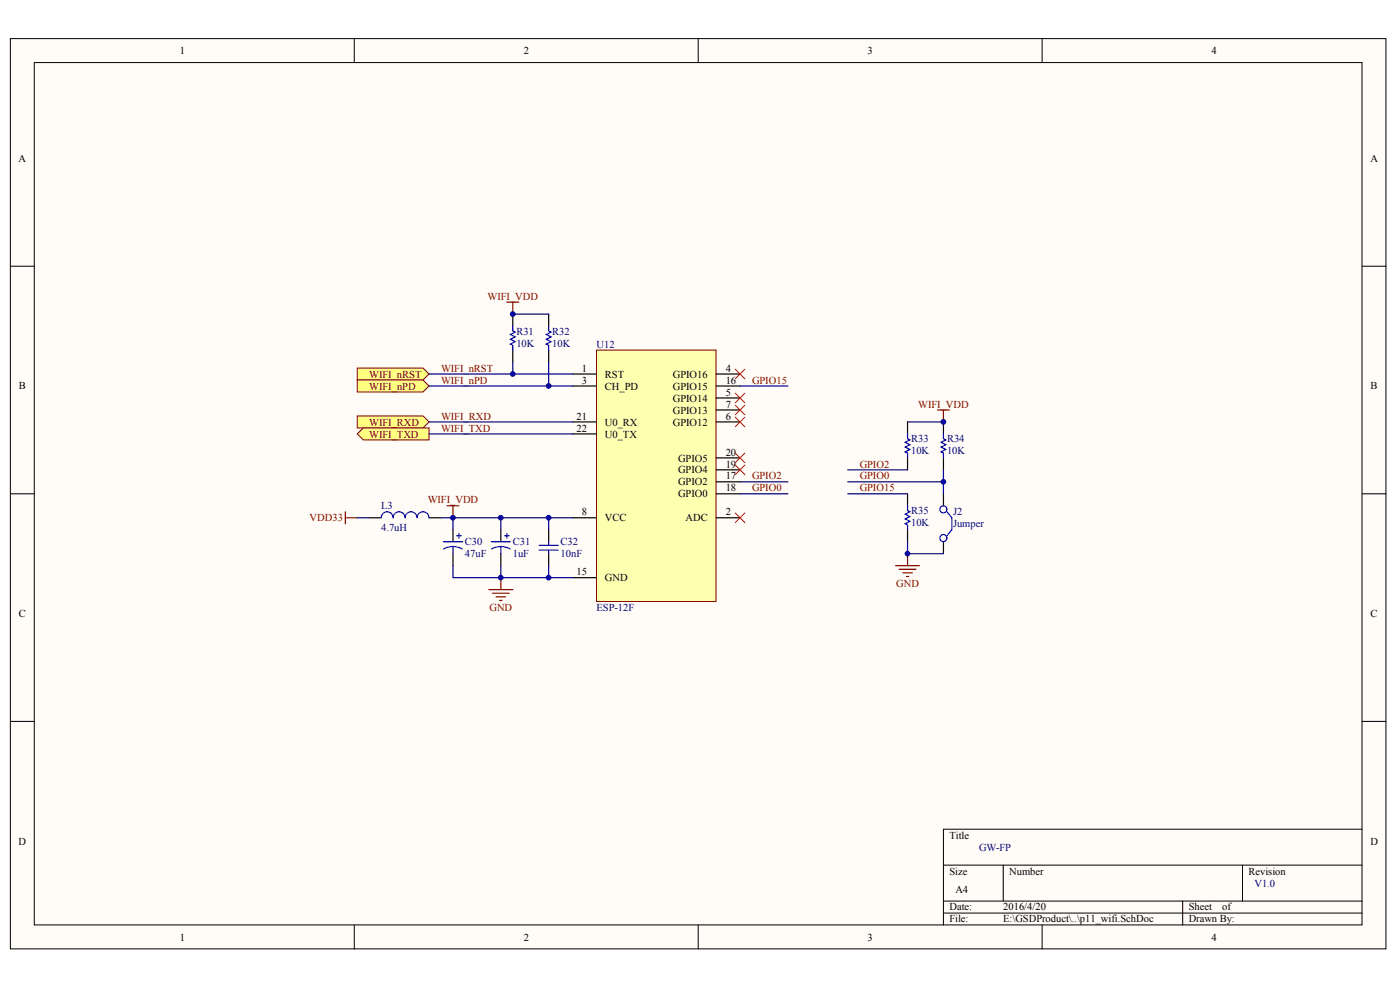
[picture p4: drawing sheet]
<svg xmlns="http://www.w3.org/2000/svg" width="296mm" height="209mm" viewBox="0 0 296 209" stroke-linecap="round" stroke-linejoin="round" font-family="sans-serif">
<g fill="#fffcf8" stroke="#000" stroke-width=".21">
<path d="M2.2 8.2h290.8v192.3h-290.8z"/>
<path d="M7.2 13.2h280.7v182.2h-280.7z"/>
</g>
<g fill="none" stroke="#000" stroke-width=".21">
<path d="M74.9 8.2v5M147.6 8.2v5M220.3 8.2v5M2.2 56.3h5M288 56.3h5M2.2 104.3h5M288 104.3h5M2.2 152.4h5M288 152.4h5M288 175.2h-88.5v20.3M74.9 195.5v5M147.6 195.5v5"/>
<path d="M199.5 182.8h88.5M199.5 190.4h88.5M199.5 192.9h88.5M212.1 182.8v7.6M220.3 195.5v5M250 190.4v5.1M262.7 182.8v7.6"/>
</g>
<path d="M126.1 74h25.3v53.1h-25.3z" fill="#ffffb0" stroke="#800000" stroke-width=".21"/>
<g fill="none" stroke="#000" stroke-width=".25">
<path d="M108.4 66.4v2.5M108.4 74v2.5M116 66.4v2.5M116 74v2.5M121.1 79h5M151.4 79h5.1M121.1 81.6h5M121.1 89.2h5M121.1 91.7h5M151.4 81.6h5.1M151.4 84.1h5.1M151.4 89.2h5.1"/>
<path d="M151.4 86.6h5.1M151.4 99.3h5.1M151.4 96.8h5.1M191.9 89.2v2.5M191.9 96.8v2.5M199.5 89.2v2.5M199.5 96.8v2.5M78.1 109.4h2.5M90.7 109.4h2.5M95.8 111.9v2.6M95.8 117v2.5M105.9 111.9v2.6"/>
<path d="M105.9 117v2.5M116 111.9v2.6M116 117v2.5M121.1 109.4h5M151.4 109.4h5.1M151.4 101.8h5.1M151.4 104.3h5.1M191.9 104.3v2.6M191.9 111.9v2.6M199.5 104.3v2.6M199.5 114.5v2.5M121.1 122.1h5"/>
</g>
<g fill="none" stroke="#800000" stroke-width=".25">
<path d="M107.1 63.8h2.6M108.4 63.8v2.6M198.2 86.6h2.5M199.5 86.6v2.6M73 108.1v2.6M73 109.4h2.5M94.5 106.9h2.5M95.8 106.9v2.5M189.3 119.5h5.1M191.9 117v2.5M103.4 124.6h5M104.1 125.4h3.6"/>
<path d="M104.9 126.1h2M105.6 126.9h.5M105.9 122.1v2.5M190.1 120.3h3.5M190.9 121.1h2M191.6 121.8h.5"/>
</g>
<g fill="none" stroke="#00f" stroke-width=".25">
<path d="M108.4 68.9v1l.5 .3-1 .5 1 .5-1 .5 1 .5-1 .5 .5 .3v1M116 68.9v1l.5 .3-1 .5 1 .5-1 .5 1 .5-1 .5 .5 .3v1M191.9 91.7v1l.5 .3-1 .5 1 .5-1 .5 1 .5-1 .5 .5 .2v1.1M199.5 91.7v1l.5 .3-1 .5 1 .5-1 .5 1 .5-1 .5 .5 .2v1.1M83.1 109.4a1.25 1.25 0 0 0-1.3-1.3 1.25 1.25 0 0 0-1.2 1.3M90.7 109.4a1.26 1.26 0 0 0-1.3-1.3 1.26 1.26 0 0 0-1.2 1.3 1.26 1.26 0 0 0-1.3-1.3 1.26 1.26 0 0 0-1.3 1.3 1.25 1.25 0 0 0-1.2-1.3 1.25 1.25 0 0 0-1.3 1.3M93.7 114.5h4.1M95.8 115.5l1.2 .2 .7 .3M95.8 115.5l-.9 .1-1.1 .4M95.8 115.5v1.5M96.5 113.2h1M97 112.7v1"/>
<path d="M103.9 114.5h4M105.9 115.5l1.2 .2 .7 .3M105.9 115.5l-.8 .1-1.2 .4M105.9 115.5v1.5M106.6 113.2h1.1M107.1 112.7v1M114 115.2h4M114 116.2h4M116 114.5v.7M116 116.2v.8M191.9 106.9v1l.5 .2-1 .6 1 .5-1 .5 1 .5-1 .5 .5 .2v1M200.2 108.1l1 1.3v2.5l-1 1.3"/>
<circle cx="199.4" cy="113.7" r=".75"/>
<circle cx="199.4" cy="107.6" r=".75"/>
</g>
<path d="M108.4 76.5v2.5M191.9 89.2h7.6M93.2 109.4h27.9M95.8 119.5v2.6h10.1M95.8 109.4v2.5M105.9 109.4v2.5M105.9 119.5v2.6M116 109.4v2.5M116 119.5v2.6M105.9 122.1h15.2" fill="none" stroke="#000080" stroke-width=".25"/>
<g fill="none" stroke="#f00" stroke-width=".21">
<path d="M155.5 78l2 2M157.5 78l-2 2M155.5 83.1l2 2M155.5 85.6l2 2M155.5 88.1l2 2.1M155.5 95.7l2 2.1M155.5 98.3l2 2M157.5 83.1l-2 2M157.5 85.6l-2 2M157.5 88.1l-2 2.1M157.5 95.7l-2 2.1M157.5 98.3l-2 2"/>
<path d="M155.5 108.4l2 2M157.5 108.4l-2 2"/>
</g>
<g fill="#ffff80" stroke="#800000" stroke-width=".21">
<path d="M75.5 77.8h13.9l1.3 1.2-1.3 1.3h-13.9z" fill-rule="evenodd"/>
<path d="M75.5 80.3h13.9l1.3 1.3-1.3 1.2h-13.9z" fill-rule="evenodd"/>
<path d="M75.5 87.9h13.9l1.3 1.3-1.3 1.2h-13.9z" fill-rule="evenodd"/>
<path d="M76.8 90.4h13.9v2.6h-13.9l-1.3-1.3z" fill-rule="evenodd"/>
</g>
<g fill="none" stroke="#000080" stroke-width=".25">
<path d="M90.7 79h30.4M108.4 66.4h7.6M116 76.5v5.1M90.7 81.6h30.4M90.7 89.2h30.4M90.7 91.7h30.4M156.5 81.6h10.1M179.2 99.3h12.7M199.5 99.3v2.5M75.5 109.4h2.6M156.5 104.3h10.1M156.5 101.8h10.1"/>
<path d="M179.2 101.8h20.3v2.5M179.2 104.3h12.7M191.9 114.5v2.5h7.6"/>
</g>
<g fill="#000080" stroke="#000080" stroke-width=".21">
<circle cx="95.8" cy="109.4" r=".49"/>
<circle cx="105.9" cy="122.1" r=".49"/>
<circle cx="105.9" cy="109.4" r=".49"/>
<circle cx="108.4" cy="79" r=".49"/>
<circle cx="108.4" cy="66.4" r=".49"/>
<circle cx="116" cy="122.1" r=".49"/>
<circle cx="116" cy="109.4" r=".49"/>
<circle cx="116" cy="81.6" r=".49"/>
<circle cx="191.9" cy="117" r=".49"/>
<circle cx="199.4" cy="101.8" r=".49"/>
<circle cx="199.4" cy="89.1" r=".49"/>
</g>
<g font-size="2.2">
<text x="38" y="11.4">1</text>
<text x="110.7" y="11.4">2</text>
<text x="183.4" y="11.4">3</text>
<text x="256.1" y="11.4">4</text>
<text x="3.9" y="34.2">A</text>
<text x="289.7" y="34.2">A</text>
<text x="4" y="82.3">B</text>
<text x="123" y="78.5">1</text>
<text x="123" y="81.1">3</text>
<text x="127.9" y="79.8">RST</text>
<text x="127.9" y="82.3">CH_PD</text>
<text x="142.2" y="79.8">GPIO16</text>
<text x="142.2" y="82.3">GPIO15</text>
<text x="153.4" y="78.5">4</text>
<text x="153.4" y="83.6">5</text>
<text x="153.4" y="81.1">16</text>
<text x="289.8" y="82.3">B</text>
<text x="121.9" y="88.7">21</text>
<text x="127.9" y="89.9">U0_RX</text>
<text x="142.2" y="84.9">GPIO14</text>
<text x="142.2" y="89.9">GPIO12</text>
<text x="142.2" y="87.4">GPIO13</text>
<text x="153.4" y="88.7">6</text>
<text x="153.4" y="86.1">7</text>
<text x="121.9" y="91.2">22</text>
<text x="127.9" y="92.5">U0_TX</text>
<text x="143.4" y="100.1">GPIO4</text>
<text x="143.4" y="97.5">GPIO5</text>
<text x="153.4" y="101.3">17</text>
<text x="153.4" y="98.8">19</text>
<text x="153.4" y="96.3">20</text>
<text x="143.4" y="102.6">GPIO2</text>
<text x="143.4" y="105.1">GPIO0</text>
<text x="153.4" y="103.9">18</text>
<text x="123" y="108.9">8</text>
<text x="127.9" y="110.2">VCC</text>
<text x="145" y="110.2">ADC</text>
<text x="153.4" y="108.9">2</text>
<text x="121.9" y="121.6">15</text>
<text x="127.9" y="122.8">GND</text>
<text x="4" y="130.4">C</text>
<text x="289.8" y="130.4">C</text>
<text x="3.9" y="178.5">D</text>
<text x="200.7" y="177.2">Title</text>
<text x="289.7" y="178.5">D</text>
<text x="200.7" y="184.8">Size</text>
<text x="213.4" y="184.8">Number</text>
<text x="263.9" y="184.8">Revision</text>
<text x="202" y="188.6">A4</text>
<text x="200.7" y="192.4">Date:</text>
<text x="200.7" y="194.9">File:</text>
<text x="212.1" y="192.4">2016/4/20</text>
<text x="212.1" y="194.9">E:\GSDProduct\..\p11_wifi.SchDoc</text>
<text x="251.3" y="192.4">Sheet</text>
<text x="251.3" y="194.9">Drawn By:</text>
<text x="258.4" y="192.4">of</text>
<text x="38" y="198.7">1</text>
<text x="110.7" y="198.7">2</text>
<text x="183.4" y="198.7">3</text>
<text x="256.1" y="198.7">4</text>
</g>
<g font-size="2.2" fill="#800000">
<text x="103.1" y="63.4">WIFI_VDD</text>
<text x="78.1" y="79.8">WIFI_nRST</text>
<text x="78.1" y="82.3">WIFI_nPD</text>
<text x="93.2" y="78.5">WIFI_nRST</text>
<text x="93.2" y="81.1">WIFI_nPD</text>
<text x="159" y="81.1">GPIO15</text>
<text x="78.1" y="89.9">WIFI_RXD</text>
<text x="93.2" y="88.7">WIFI_RXD</text>
<text x="194.1" y="86.1">WIFI_VDD</text>
<text x="78.1" y="92.5">WIFI_TXD</text>
<text x="93.2" y="91.2">WIFI_TXD</text>
<text x="159" y="101.3">GPIO2</text>
<text x="181.8" y="101.3">GPIO0</text>
<text x="181.8" y="98.8">GPIO2</text>
<text x="90.4" y="106.4">WIFI_VDD</text>
<text x="159" y="103.9">GPIO0</text>
<text x="181.8" y="103.9">GPIO15</text>
<text x="65.5" y="110.2">VDD33</text>
<text x="189.5" y="124.1">GND</text>
<text x="103.5" y="129.1">GND</text>
</g>
<g font-size="2.2" fill="#000080">
<text x="109.2" y="70.7">R31</text>
<text x="116.8" y="70.7">R32</text>
<text x="109.2" y="73.2">10K</text>
<text x="116.8" y="73.2">10K</text>
<text x="126.1" y="73.5">U12</text>
<text x="192.6" y="93.5">R33</text>
<text x="200.2" y="93.5">R34</text>
<text x="192.6" y="96">10K</text>
<text x="200.2" y="96">10K</text>
<text x="80.6" y="107.6">L3</text>
<text x="80.6" y="112.2">4.7uH</text>
<text x="192.6" y="108.7">R35</text>
<text x="192.6" y="111.2">10K</text>
<text x="201.5" y="108.9">J2</text>
<text x="201.5" y="111.4">Jumper</text>
<text x="98.3" y="115.2">C30</text>
<text x="98.3" y="117.8">47uF</text>
<text x="108.4" y="115.2">C31</text>
<text x="108.4" y="117.8">1uF</text>
<text x="118.5" y="115.2">C32</text>
<text x="118.5" y="117.8">10nF</text>
<text x="126.1" y="129.2">ESP-12F</text>
<text x="207" y="179.8">GW-FP</text>
<text x="265.2" y="187.4">V1.0</text>
</g>
</svg>
